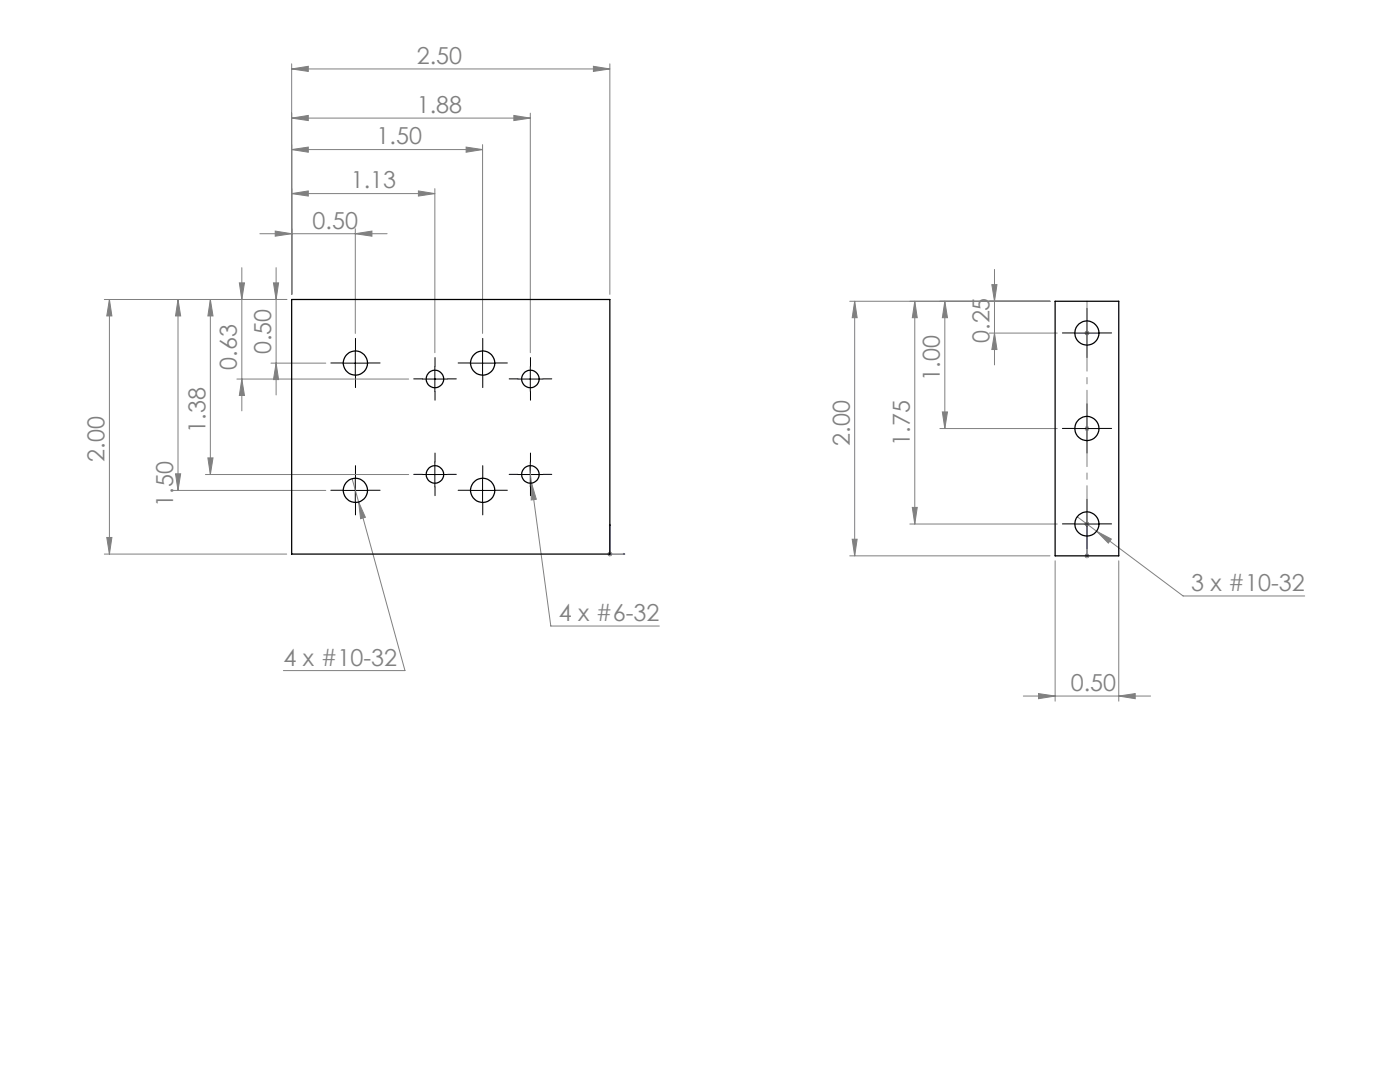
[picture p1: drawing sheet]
<svg xmlns="http://www.w3.org/2000/svg" width="279mm" height="216mm" viewBox="0 0 279 216" stroke-linecap="round" stroke-linejoin="round" font-family="sans-serif">
<path d="M121.7 104.6l.1 .3h-.2zM121.7 104.6v6h3M124.4 110.5l.3 .1h-.3zM216.9 110.8v.2zM216.9 104.9v.3v-.3M216.9 110.9h.1M216.9 104.9v6" fill="none" stroke="#00f" stroke-width=".2"/>
<g fill="none" stroke="#808080" stroke-width=".2">
<path d="M58.2 13.8l3.3-.6v1.1zM58.2 12.7v46M58.2 13.8h63.5M118.4 13.2l3.3 .6-3.3 .5zM121.7 12.7v46M58.2 38.6l3.3-.5v1zM58.2 29.8l3.3-.4v1zM58.2 23.6l3.3-.6v1.1zM58.2 38.6h28.6M58.2 29.8h38.1M58.2 23.6h47.6M83.5 38.1l3.3 .5-3.3 .5z"/>
<path d="M86.8 37.6v32.8M93 29.4l3.3 .4-3.3 .6zM96.3 28.9v37.6M102.6 23l3.2 .6-3.2 .5zM105.8 22.6v47.8M20.8 59.8h36.4M21.8 59.8v50.8M21.8 59.8l.5 3.2h-1zM35.5 59.8v38.1M35.5 59.8l.6 3.2h-1.1zM42 59.8l.5 3.2h-1zM42 59.8v34.9"/>
<path d="M47.8 56.4h1l-.5 3.4zM48.3 53.4v28.6M51.9 46.6h25.4M54.6 56.4h1l-.5 3.4zM54.9 46.1l3.3 .5-3.3 .5zM55.1 53.4v25.4M70.9 46.6l3.3-.5v1zM70.9 45.6v20.9M197.9 56.8h1.1l-.5 3.3zM198.5 53.8v19M47.3 75.6h34.3M48.3 75.6l.5 3.3h-1z"/>
<path d="M54.1 72.5h10.9M55.1 72.5l.5 3.2h-1zM169.6 60.1h39.9M170.6 60.1v50.8M170.6 60.1l.5 3.3h-1zM182.6 60.1l.5 3.3h-1zM182.6 60.1v44.5M188.6 60.1l.5 3.3h-1zM188.6 60.1v25.4M197.4 66.5h13.6M198.5 66.5l.5 3.2h-1.1zM216.4 66.5h1"/>
<path d="M216.6 66.1l.7 .7M216.9 66v1M217.3 66.1l-.7 .7M34.5 97.9h30.5M35 94.5h1.1l-.6 3.4zM41 94.7h40.6M41.5 91.4h1l-.5 3.3zM70.3 95.5l1.3 4.7M105.6 92.9l.5 3.5M106.1 96.4l.9 3.2-1 .2zM106.1 96.4l3.8 28.5h21.7M187.6 85.5h23.4"/>
<path d="M188.1 82.2h1l-.5 3.3zM216.4 85.5h1M216.6 85.2l.7 .7M216.9 85v1M217.3 85.2l-.7 .7M20.8 110.6h36.4M21.3 107.2h1l-.5 3.4zM71.6 100.2l1.3 3-.9 .3zM71.6 100.2l9.2 33.6h-24.2M121.2 110.6h1M121.4 110.2l.7 .7M121.7 110v1.1"/>
<path d="M122.1 110.2l-.7 .7M169.6 110.9h39.9M170.1 107.6h1l-.5 3.3zM181.6 104.6h29.4M182.1 101.2h1l-.5 3.4zM210.6 111.9v28M215 103.1l3.9 2.9M216.4 110.9h1M216.4 104.6h1M216.6 110.6l.7 .7M216.6 104.2l.7 .7M216.9 104.1v1"/>
<path d="M216.9 110.4v1M217.3 110.6l-.7 .7M217.3 104.2l-.7 .7M218.9 106l2.9 1.6-.6 .8zM218.9 106l17.2 12.9h24.3M223.3 111.9v28M204.2 138.9h25.4M207.3 138.4l3.3 .5-3.3 .5zM223.3 138.9l3.3-.5v1z"/>
</g>
<g fill="none" stroke="#000" stroke-width=".2" stroke-dasharray="15.2 1.3 1.3 1.3">
<path d="M68.4 72.4h-2.4M70.9 69.9v-2.4M70.9 74.9v2.4M73.4 72.4h2.5M84.3 75.6h-1.7M86.8 73.1v-1.7M86.8 78.1v1.8M89.3 75.6h1.8M93.8 72.4h-2.4M96.3 69.9v-2.4M96.3 74.9v2.4M98.8 72.4h2.5"/>
<path d="M103.4 75.6h-1.8M105.9 73.1v-1.7M105.9 78.1v1.8M108.4 75.6h1.7M214.4 66.4h-2.4M216.9 63.9v-2.4M216.9 68.9v2.5M219.4 66.4h2.4M68.4 97.8h-2.4M70.9 95.3v-2.4M73.4 97.8h2.5M84.3 94.7h-1.7"/>
<path d="M86.8 92.2v-1.8M86.8 97.2v1.7M89.3 94.7h1.8M93.8 97.8h-2.4M96.3 95.3v-2.4M98.8 97.8h2.5M103.4 94.7h-1.8M105.9 92.2v-1.8M105.9 97.2v1.7M108.4 94.7h1.7M214.4 85.5h-2.4M216.9 83v-2.4"/>
<path d="M216.9 88v2.4M219.4 85.5h2.4M70.9 100.3v2.4M96.3 100.3v2.4M214.4 104.5h-2.4M216.9 102v-2.4M216.9 107v2.5M219.4 104.5h2.4"/>
</g>
<g fill="none" stroke="#000" stroke-width=".2">
<path d="M68.4 72.5h5M70.9 70v4.9M84.3 75.6h5M86.8 73.1v5M93.8 72.5h5M96.3 70v4.9M103.4 75.6h4.9M105.8 73.1v5M214.4 66.5h5M216.9 64v5M68.4 97.9h5M70.9 95.4v4.9"/>
<path d="M84.3 94.7h5M86.8 92.2v5M93.8 97.9h5M96.3 95.4v4.9M103.4 94.7h4.9M105.8 92.2v5M214.4 85.5h5M216.9 83v5M214.4 104.6h5M216.9 102.1v5"/>
</g>
<path d="M216.9 60.1v50.8" fill="none" stroke="#808080" stroke-width=".2" stroke-dasharray="15.2 1.3 1.3 1.3" stroke-dashoffset="1.3"/>
<g fill="#00f">
<path d="M124.4 110.5l.3 .1h-.3zM121.7 104.6l.1 .3h-.2z"/>
<path d="M216.9 110.8v.2zM216.9 104.9v.3z"/>
</g>
<g fill="#808080">
<path d="M54.9 46.1l3.3 .5-3.3 .5zM70.9 46.6l3.3-.5v1zM58.2 38.6l3.3-.5v1zM83.5 38.1l3.3 .5-3.3 .5zM58.2 29.8l3.3-.4v1zM93 29.4l3.3 .4-3.3 .6zM58.2 23.6l3.3-.6v1.1zM102.6 23l3.2 .6-3.2 .5zM58.2 13.8l3.3-.6v1.1zM118.4 13.2l3.3 .6-3.3 .5zM71.6 100.2l.4 3.3 .9-.3zM106.1 96.4l-.1 3.4 1-.2zM207.3 138.4l3.3 .5-3.3 .5zM223.3 138.9l3.3-.5v1zM218.9 106l2.3 2.4 .6-.8z"/>
<path d="M198.5 66.5l.5 3.2h-1.1zM197.9 56.8h1.1l-.5 3.3zM188.1 82.2h1l-.5 3.3zM188.6 60.1l.5 3.3h-1zM182.1 101.2h1l-.5 3.4zM182.6 60.1l.5 3.3h-1z"/>
<path d="M41.5 91.4h1l-.5 3.3zM42 59.8l.5 3.2h-1z"/>
<path d="M21.8 59.8l.5 3.2h-1zM21.3 107.2h1l-.5 3.4zM54.6 56.4h1l-.5 3.4zM55.1 72.5l.5 3.2h-1zM47.8 56.4h1l-.5 3.4zM48.3 75.6l.5 3.3h-1zM35.5 59.8l.6 3.2h-1.1zM35 94.5h1.1l-.6 3.4zM170.6 60.1l.5 3.3h-1zM170.1 107.6h1l-.5 3.3z"/>
</g>
<g fill="none" stroke="#000" stroke-width=".25">
<path d="M58.2 59.8h63.5v50.8h-63.5zM210.6 60.1h12.7v50.8h-12.7z"/>
<circle cx="70.9" cy="72.4" r="2.42"/>
<circle cx="86.8" cy="75.6" r="1.75"/>
<circle cx="96.3" cy="72.4" r="2.42"/>
<circle cx="105.8" cy="75.6" r="1.75"/>
<circle cx="216.9" cy="66.5" r="2.4"/>
<circle cx="70.9" cy="97.8" r="2.42"/>
<circle cx="86.8" cy="94.7" r="1.75"/>
<circle cx="96.3" cy="97.8" r="2.42"/>
<circle cx="105.8" cy="94.7" r="1.75"/>
<circle cx="216.9" cy="85.5" r="2.4"/>
<circle cx="216.9" cy="104.6" r="2.4"/>
</g>
<g font-size="4.7" fill="#808080">
<text x="83.2" y="12.7">2.50</text>
<text x="83.2" y="22.5">1.88</text>
<text x="75.2" y="28.8">1.50</text>
<text x="70" y="37.6">1.13</text>
<text x="62.4" y="45.6">0.50</text>
<text x="54.1" y="70.6" transform="rotate(-90 54.1 70.6)">0.50</text>
<text x="197.5" y="68.4" transform="rotate(-90 197.5 68.4)">0.25</text>
<text x="47.3" y="73.8" transform="rotate(-90 47.3 73.8)">0.63</text>
<text x="187.6" y="76" transform="rotate(-90 187.6 76)">1.00</text>
<text x="41" y="86.3" transform="rotate(-90 41 86.3)">1.38</text>
<text x="169.6" y="88.9" transform="rotate(-90 169.6 88.9)">2.00</text>
<text x="181.6" y="88.9" transform="rotate(-90 181.6 88.9)">1.75</text>
<text x="20.8" y="92.1" transform="rotate(-90 20.8 92.1)">2.00</text>
<text x="34.5" y="101.1" transform="rotate(-90 34.5 101.1)">1.50</text>
<text x="237.7" y="117.9">3 x #10-32</text>
<text x="111.5" y="123.9">4 x #6-32</text>
<text x="56.6" y="132.8">4 x #10-32</text>
<text x="213.7" y="137.9">0.50</text>
</g>
</svg>
